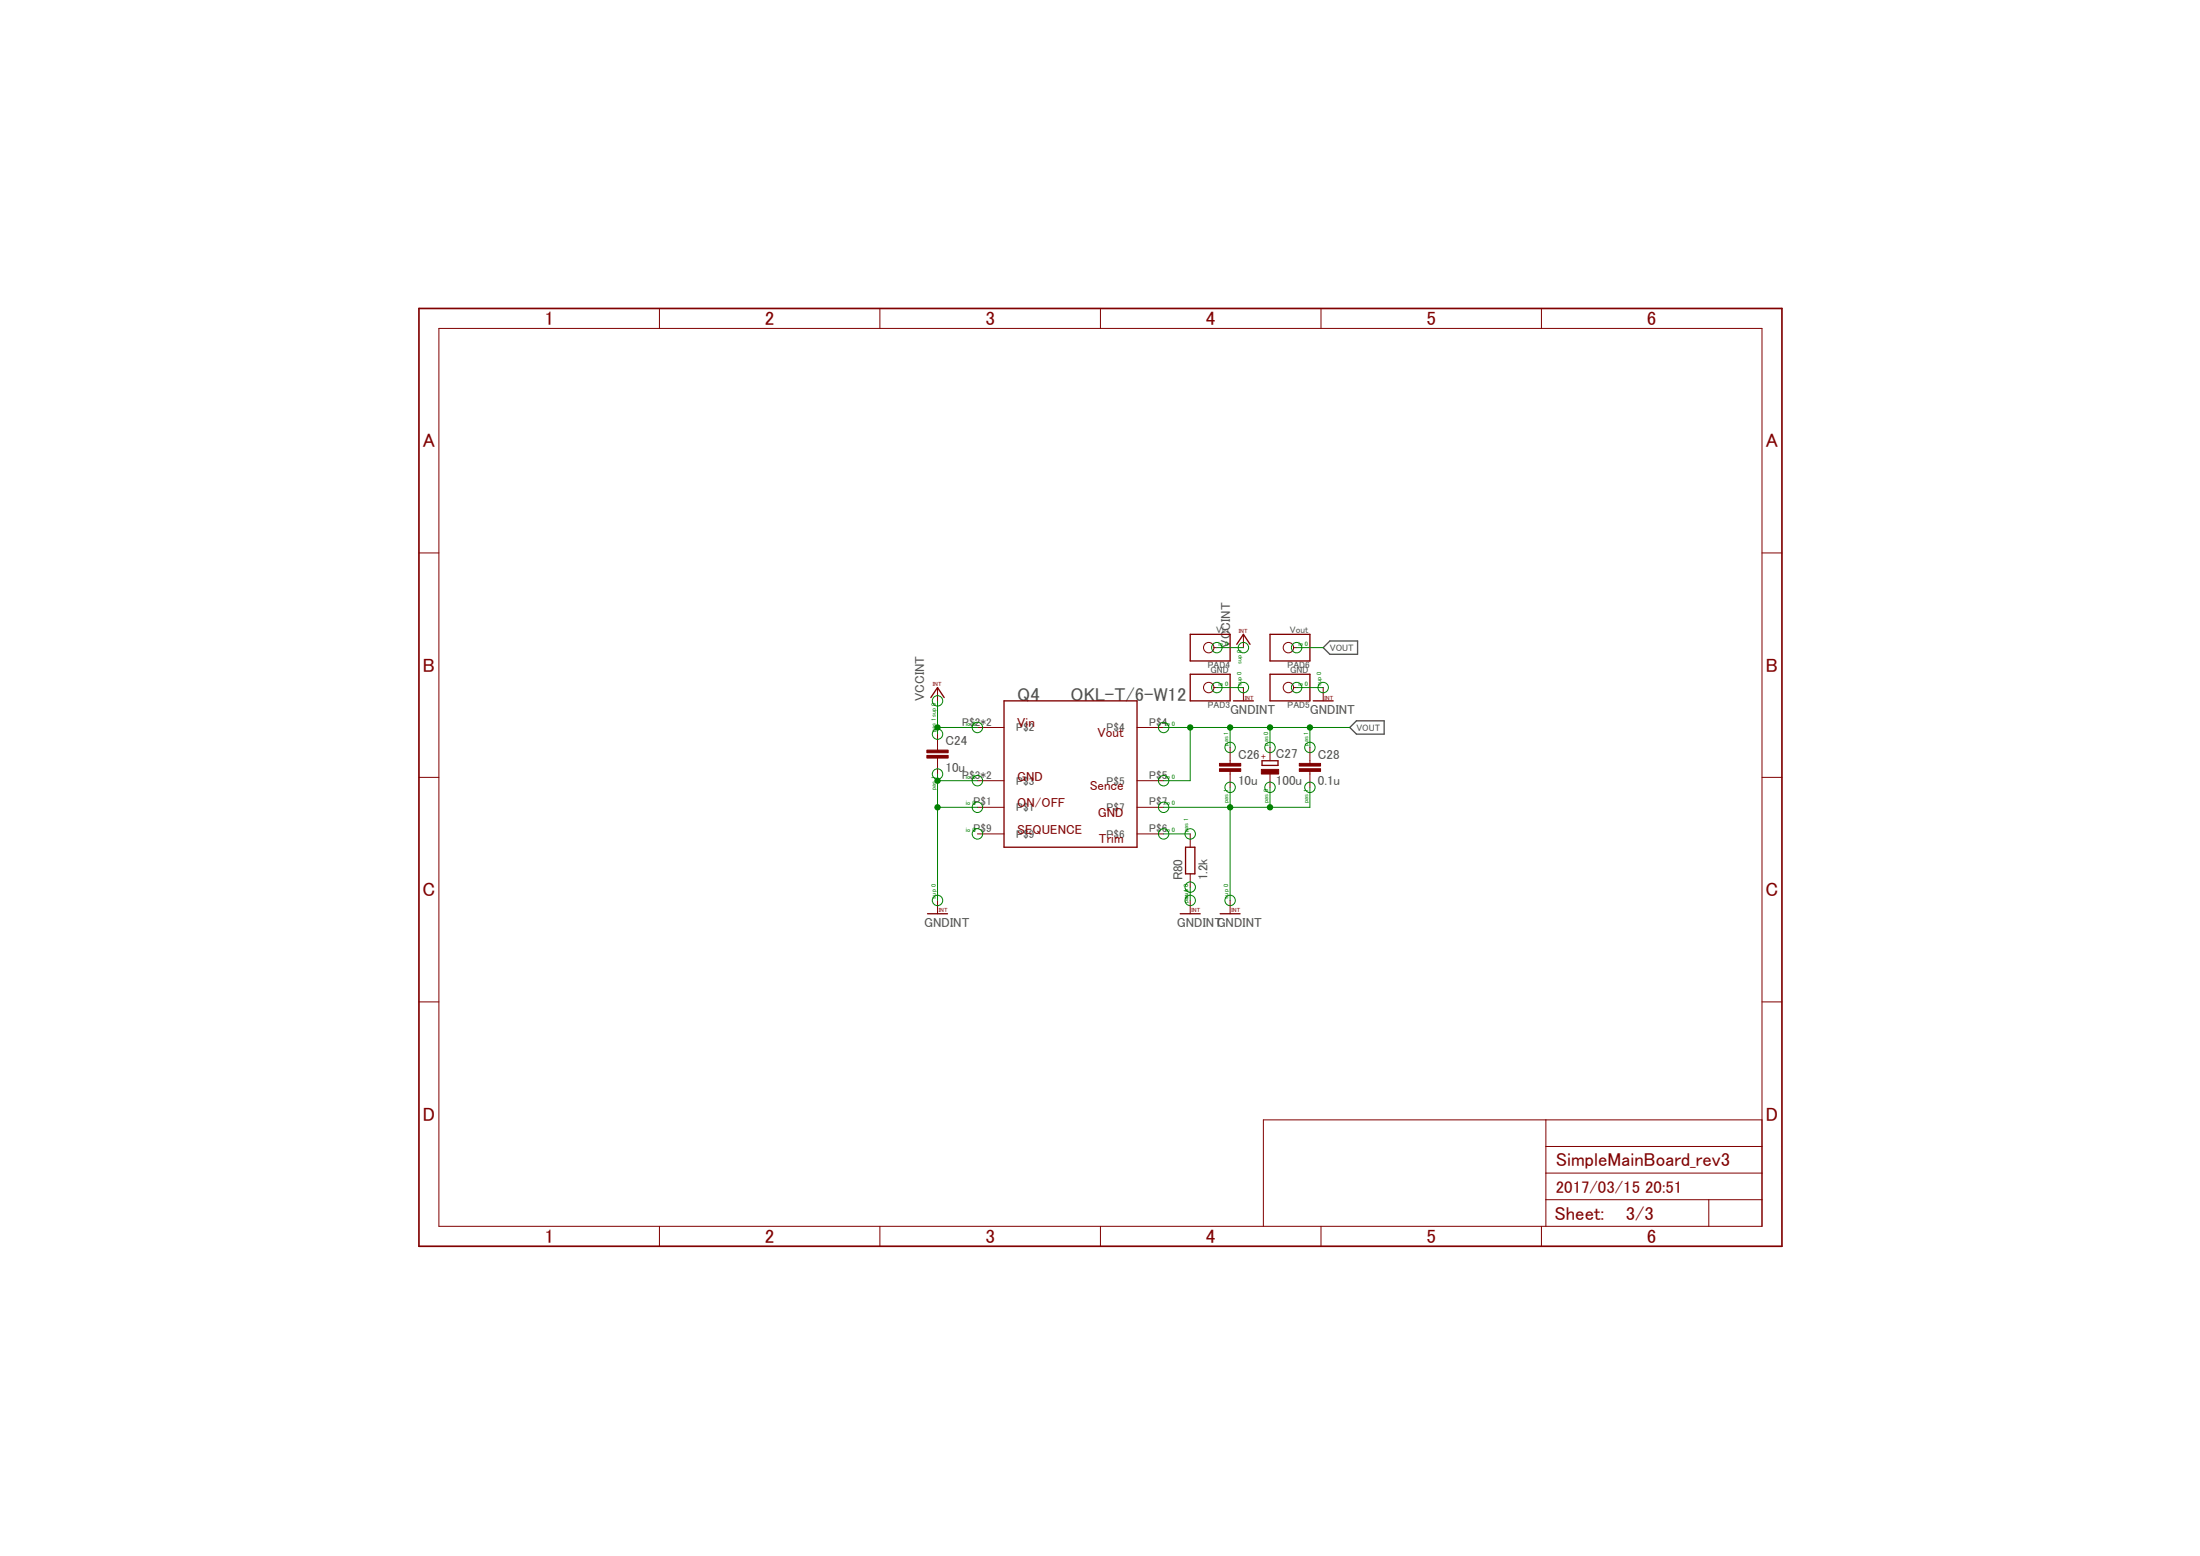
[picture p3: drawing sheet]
<svg xmlns="http://www.w3.org/2000/svg" width="420mm" height="297mm" viewBox="0 0 420 297" stroke-linecap="round" stroke-linejoin="round" font-family="sans-serif">
<path d="M252.7 123.6l1.3-1.2h5.3v2.5h-5.3zM257.8 138.9l1.3-1.3h5.3v2.5h-5.3z" fill="none" stroke="#505050" stroke-width=".25"/>
<g fill="none" stroke="#800000" stroke-width=".19">
<path d="M125.9 58.9v3.8M168 58.9v3.8M210.2 58.9v3.8M252.3 58.9v3.8M294.4 58.9v3.8M83.8 62.7h252.7v171.4h-252.7zM80 105.6h3.8M336.5 105.6h3.8M179 131.3v2.5M186.7 138.9h5M217.1 138.9h5.1M231.8 123.6h.6"/>
<path d="M231.8 131.3h.6M237.5 121.1v2.5M237.5 131.3v2.5M247.1 123.6h.5M247.1 131.3h.5M252.7 131.3v2.5M80 148.4h3.8M179 140.1v3.1M179 144.7v3.1M186.7 154.1h5M186.7 149h5M186.7 159.2h5"/>
<path d="M217.1 154.1h5.1M217.1 149h5.1M217.1 159.2h5.1M227.3 159.2v2.5M234.9 142.7v3M234.9 147.3v3M242.5 142.7v2.5M242.5 147.8v2.5M250.2 142.7v3M250.2 147.3v3M336.5 148.4h3.8M179 171.9v2.5"/>
<path d="M227.3 166.8v2.6M227.3 171.9v2.5M234.9 171.9v2.5M80 191.3h3.8M336.5 191.3h3.8M295.2 213.8v20.3M295.2 218.9h41.3M336.5 213.8h-95.2v20.3M125.9 234.1v3.8M168 234.1v3.8M210.2 234.1v3.8M252.3 234.1v3.8"/>
<path d="M294.4 234.1v3.8M295.2 229h41.3M295.2 223.9h41.3M326.3 229v5.1"/>
<circle cx="230.8" cy="123.6" r=".99"/>
<circle cx="230.8" cy="131.3" r=".99"/>
<circle cx="246.1" cy="131.3" r=".99"/>
<circle cx="246.1" cy="123.6" r=".99"/>
</g>
<path d="M80 58.9h260.3v179h-260.3z" fill="none" stroke="#800000" stroke-width=".32"/>
<g fill="none" stroke="#800000" stroke-width=".25">
<path d="M177.8 133.2l1.2-1.9 1.3 1.9M191.7 133.8h25.4v27.9h-25.4zM227.3 128.7h7.6v5.1h-7.6zM227.3 121.1h7.6v5.1h-7.6zM235.6 133.8h3.8M236.2 123l1.3-1.9 1.2 1.9M242.5 128.7h7.7v5.1h-7.7zM242.5 121.1h7.7v5.1h-7.7zM250.8 133.8h3.8M241 145.2h3.1v.9h-3.1zM177.1 174.4h3.9M225.4 174.4h3.8"/>
<path d="M226.4 161.7h1.8v5.1h-1.8zM233 174.4h3.8"/>
</g>
<g fill="#800000" stroke="#800000" stroke-width=".19">
<path d="M177 144.2h4.1v.5h-4.1z"/>
<path d="M177 143.2h4.1v.5h-4.1z"/>
<path d="M232.9 146.7h4.1v.6h-4.1z"/>
<path d="M232.9 145.7h4.1v.5h-4.1z"/>
<path d="M240.9 146.9h3.3v.9h-3.3z"/>
<path d="M248.1 146.7h4.1v.6h-4.1z"/>
<path d="M248.1 145.7h4.1v.5h-4.1z"/>
</g>
<g fill="none" stroke="#008000" stroke-width=".19">
<path d="M179 133.8v6.3M179 138.9h7.7M222.2 138.9h35.6M227.3 138.9v10.1h-5.1M232.4 131.3h5.1M232.4 123.6h5.1M234.9 138.9v3.8M242.5 138.9v3.8M247.6 131.3h5.1M247.6 123.6h5.1M250.2 138.9v3.8M179 149h7.7"/>
<path d="M179 147.8v24.1M179 154.1h7.7M222.2 159.2h5.1M234.9 150.3v21.6M242.5 150.3v3.8M250.2 150.3v3.8h-28M227.3 169.4v2.5"/>
<circle cx="179" cy="133.8" r=".99"/>
<circle cx="186.7" cy="138.9" r=".99"/>
<circle cx="222.2" cy="138.9" r=".99"/>
<circle cx="232.4" cy="131.3" r=".99"/>
<circle cx="232.4" cy="123.6" r=".99"/>
<circle cx="237.5" cy="123.6" r=".99"/>
<circle cx="237.5" cy="131.3" r=".99"/>
<circle cx="247.6" cy="131.3" r=".99"/>
<circle cx="247.6" cy="123.6" r=".99"/>
<circle cx="252.7" cy="131.3" r=".99"/>
<circle cx="179" cy="147.8" r=".99"/>
<circle cx="179" cy="140.1" r=".99"/>
<circle cx="186.7" cy="154.1" r=".99"/>
<circle cx="186.7" cy="159.2" r=".99"/>
<circle cx="186.7" cy="149" r=".99"/>
<circle cx="222.2" cy="149" r=".99"/>
<circle cx="222.2" cy="159.2" r=".99"/>
<circle cx="222.2" cy="154.1" r=".99"/>
<circle cx="227.3" cy="159.2" r=".99"/>
<circle cx="234.9" cy="142.7" r=".99"/>
<circle cx="234.9" cy="150.3" r=".99"/>
<circle cx="242.5" cy="142.7" r=".99"/>
<circle cx="242.5" cy="150.3" r=".99"/>
<circle cx="250.2" cy="142.7" r=".99"/>
<circle cx="250.2" cy="150.3" r=".99"/>
<circle cx="179" cy="171.9" r=".99"/>
<circle cx="227.3" cy="169.4" r=".99"/>
<circle cx="227.3" cy="171.9" r=".99"/>
<circle cx="234.9" cy="171.9" r=".99"/>
</g>
<g fill="#008000" stroke="#008000" stroke-width=".19">
<circle cx="179" cy="154.1" r=".51"/>
<circle cx="179" cy="149" r=".51"/>
<circle cx="234.9" cy="154.1" r=".51"/>
<circle cx="242.5" cy="154.1" r=".51"/>
<circle cx="179" cy="138.9" r=".51"/>
<circle cx="227.3" cy="138.9" r=".51"/>
<circle cx="234.9" cy="138.9" r=".51"/>
<circle cx="242.5" cy="138.9" r=".51"/>
<circle cx="250.2" cy="138.9" r=".51"/>
</g>
<g font-size="3.7" fill="#800000">
<text x="104" y="62.1">1</text>
<text x="146.1" y="62.1">2</text>
<text x="188.2" y="62.1">3</text>
<text x="230.3" y="62.1">4</text>
<text x="272.4" y="62.1">5</text>
<text x="314.5" y="62.1">6</text>
<text x="80.8" y="85.4">A</text>
<text x="337.2" y="85.4">A</text>
<text x="80.8" y="128.3">B</text>
<text x="337.2" y="128.3">B</text>
<text x="80.7" y="171.1">C</text>
<text x="337.2" y="171.1">C</text>
<text x="80.7" y="214">D</text>
<text x="337.2" y="214">D</text>
<text x="104" y="237.3">1</text>
<text x="146.1" y="237.3">2</text>
<text x="188.2" y="237.3">3</text>
<text x="230.3" y="237.3">4</text>
<text x="272.4" y="237.3">5</text>
<text x="314.5" y="237.3">6</text>
</g>
<g font-size="3.6" fill="#505050">
<text x="194.3" y="133.8">Q4</text>
<text x="204.4" y="133.8">OKL-T/6-W12</text>
</g>
<g font-size="3.6" fill="#800000">
<text x="297.1" y="222.7">SimpleMainBoard_rev3</text>
<text x="296.9" y="233">Sheet:</text>
<text x="310.5" y="232.8">3/3</text>
</g>
<g font-size="3.2" fill="#800000">
<text x="297.1" y="227.8">2017/03/15</text>
<text x="314.2" y="227.8">20:51</text>
</g>
<g font-size="2.5" fill="#505050">
<text x="234.9" y="123.6" transform="rotate(-90 234.9 123.6)">VC</text>
<text x="234.9" y="120.4" transform="rotate(-90 234.9 120.4)">CINT</text>
<text x="176.5" y="133.8" transform="rotate(-90 176.5 133.8)">VCCINT</text>
<text x="234.9" y="136.3">GNDINT</text>
<text x="250.2" y="136.3">GNDINT</text>
<text x="180.6" y="142.3">C24</text>
<text x="180.6" y="147.4">10u</text>
<text x="236.4" y="149.9">10u</text>
<text x="236.4" y="144.8">C26</text>
<text x="243.7" y="149.8">100u</text>
<text x="243.7" y="144.7">C27</text>
<text x="251.7" y="149.9">0.1u</text>
<text x="251.7" y="144.8">C28</text>
<text x="225.8" y="168.1" transform="rotate(-90 225.8 168.1)">R80</text>
<text x="230.6" y="168.1" transform="rotate(-90 230.6 168.1)">1.2k</text>
<text x="176.5" y="177">GNDINT</text>
<text x="224.8" y="177">GNDINTGNDINT</text>
</g>
<g font-size="2.5" fill="#800000">
<text x="194.3" y="138.9">Vin</text>
<text x="209.6" y="140.7">Vout</text>
<text x="194.3" y="149">GND</text>
<text x="194.3" y="154.1">ON/OFF</text>
<text x="208.1" y="150.8">Sence</text>
<text x="209.7" y="155.9">GND</text>
<text x="194.3" y="159.2">SEQUENCE</text>
<text x="209.9" y="161">Trim</text>
</g>
<g font-size="2.1" fill="#505050">
<text x="183.8" y="138.5">P$2*2</text>
<text x="194.1" y="139.6">P$2</text>
<text x="211.3" y="139.6">P$4</text>
<text x="219.5" y="138.5">P$4</text>
<text x="183.8" y="148.7">P$3*2</text>
<text x="194.1" y="149.8">P$3</text>
<text x="211.3" y="149.8">P$5</text>
<text x="219.5" y="148.7">P$5</text>
<text x="185.9" y="153.8">P$1</text>
<text x="194.1" y="154.9">P$1</text>
<text x="211.3" y="154.9">P$7</text>
<text x="219.5" y="153.8">P$7</text>
<text x="185.9" y="158.8">P$9</text>
<text x="194.1" y="160">P$9</text>
<text x="211.3" y="160">P$6</text>
<text x="219.5" y="158.8">P$6</text>
</g>
<g font-size="1.8" fill="#505050">
<text x="232.3" y="120.8">Vin</text>
<text x="246.4" y="120.8">Vout</text>
<text x="254" y="124.3">VOUT</text>
<text x="230.7" y="127.5">PAD4</text>
<text x="231.2" y="128.5">GND</text>
<text x="245.9" y="127.5">PAD6</text>
<text x="246.4" y="128.5">GND</text>
<text x="230.7" y="135.1">PAD3</text>
<text x="245.9" y="135.1">PAD5</text>
<text x="259" y="139.5">VOUT</text>
</g>
<text font-size="1.8" fill="#800000" x="242" y="144.8" transform="rotate(-90 242 144.8)">+</text>
<g font-size="1.2" fill="#008000">
<text x="232.7" y="123.3">io 0</text>
<text x="248" y="123.3">io 0</text>
<text x="232.7" y="130.9">io 0</text>
<text x="237.1" y="130.9" transform="rotate(-90 237.1 130.9)">sup 0</text>
<text x="237.1" y="126.7" transform="rotate(-90 237.1 126.7)">sup 0</text>
<text x="248" y="130.9">io 0</text>
<text x="252.3" y="130.9" transform="rotate(-90 252.3 130.9)">sup 0</text>
<text x="178.7" y="139.8" transform="rotate(-90 178.7 139.8)">pas 1 sup 0</text>
<text x="184.5" y="138.5">io 0</text>
<text x="222.6" y="138.5">io 0</text>
<text x="234.6" y="142.3" transform="rotate(-90 234.6 142.3)">pas 1</text>
<text x="242.2" y="142.3" transform="rotate(-90 242.2 142.3)">pas 0</text>
<text x="249.8" y="142.3" transform="rotate(-90 249.8 142.3)">pas 1</text>
<text x="184.5" y="148.7">io 0</text>
<text x="222.6" y="148.7">io 0</text>
<text x="178.7" y="150.8" transform="rotate(-90 178.7 150.8)">pas 1</text>
<text x="184.5" y="153.8">io 0</text>
<text x="222.6" y="153.8">io 0</text>
<text x="234.6" y="153.3" transform="rotate(-90 234.6 153.3)">pas 1</text>
<text x="242.2" y="153.3" transform="rotate(-90 242.2 153.3)">pas 0</text>
<text x="249.8" y="153.3" transform="rotate(-90 249.8 153.3)">pas 1</text>
<text x="184.5" y="158.8">io 0</text>
<text x="222.6" y="158.8">io 0</text>
<text x="226.9" y="158.8" transform="rotate(-90 226.9 158.8)">pas 1</text>
<text x="178.7" y="171.5" transform="rotate(-90 178.7 171.5)">sup 0</text>
<text x="226.9" y="172.4" transform="rotate(-90 226.9 172.4)">passup 0</text>
<text x="226.9" y="170.3" transform="rotate(-90 226.9 170.3)">1</text>
<text x="234.6" y="171.5" transform="rotate(-90 234.6 171.5)">sup 0</text>
</g>
<g font-size="1.1" fill="#800000">
<text x="236.6" y="120.8">INT</text>
<text x="178.2" y="131">INT</text>
<text x="237.7" y="133.5">INT</text>
<text x="253" y="133.5">INT</text>
<text x="179.3" y="174.2">INT</text>
<text x="227.6" y="174.2">INT</text>
<text x="235.2" y="174.2">INT</text>
</g>
</svg>
